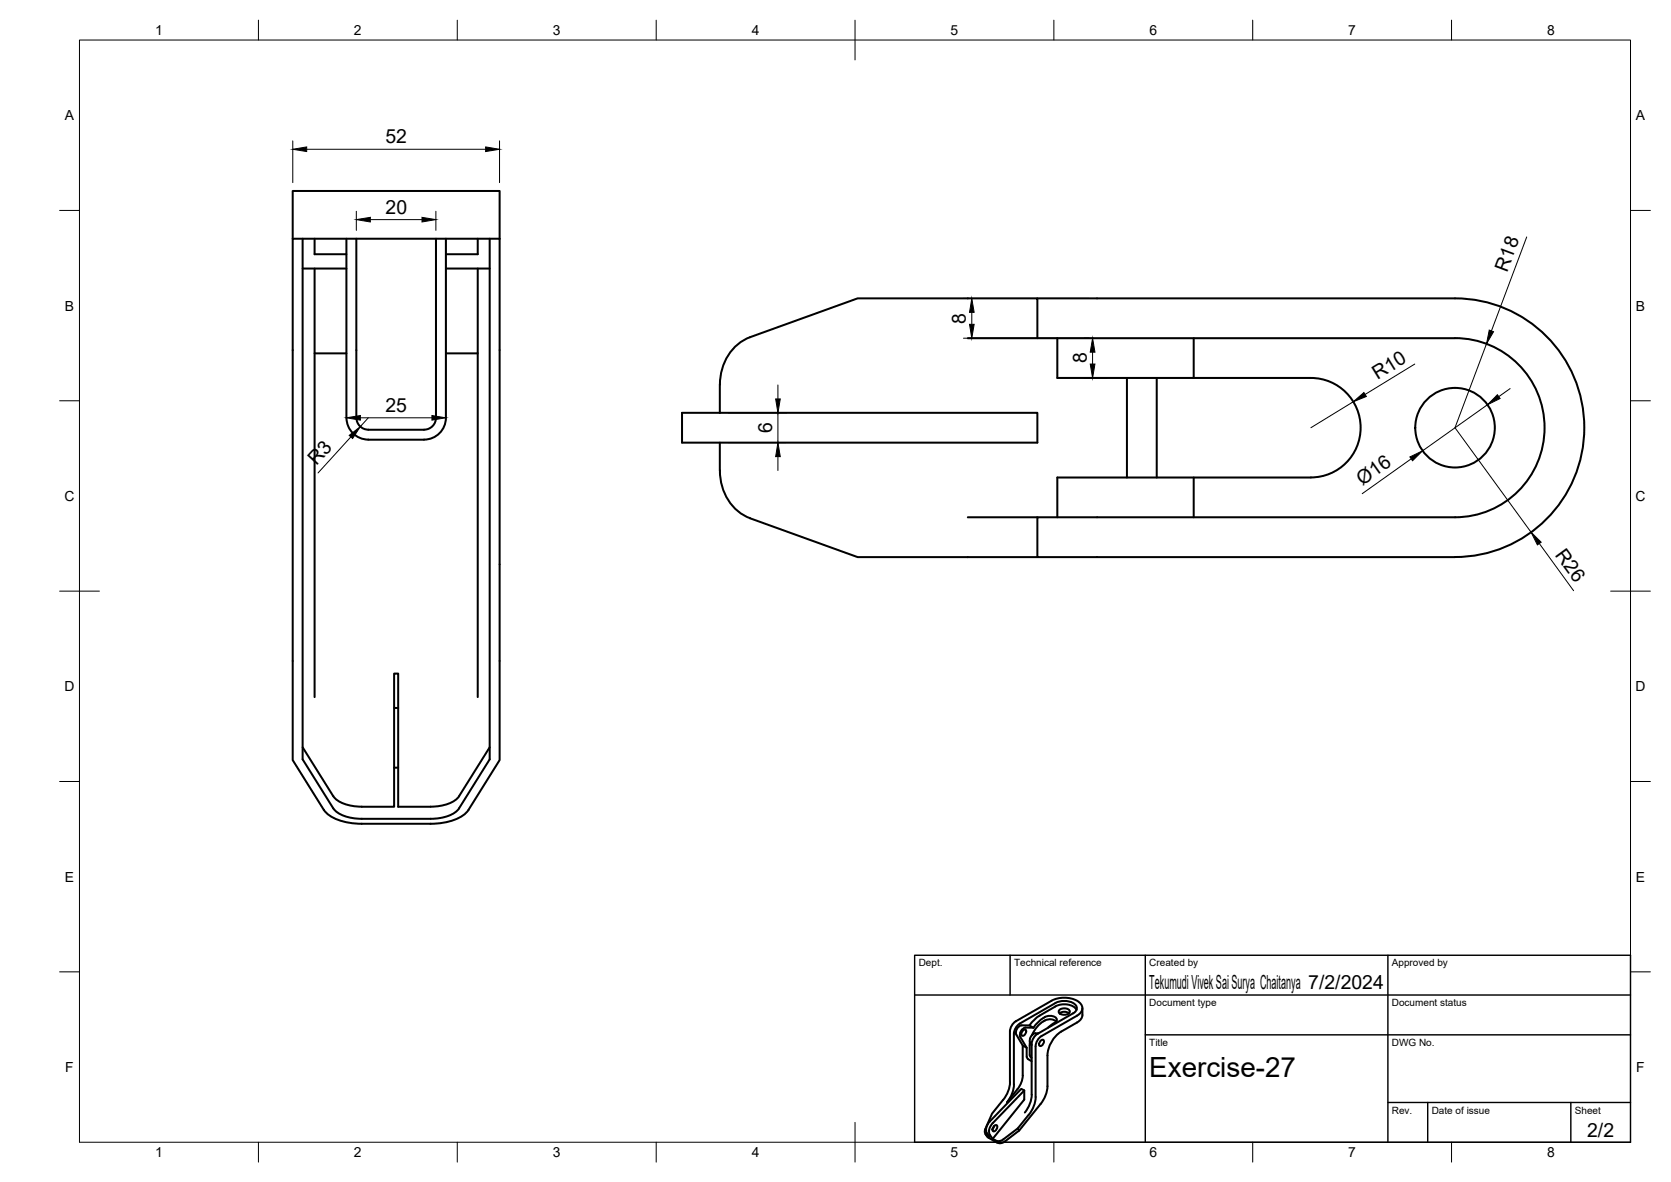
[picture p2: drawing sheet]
<svg xmlns="http://www.w3.org/2000/svg" width="420mm" height="297mm" viewBox="0 0 420 297" stroke-linecap="round" stroke-linejoin="round" font-family="sans-serif">
<!-- layer: Visible -->
<g fill="none" stroke="#000" stroke-width=".51">
<path d="M73.6 60v-12h52v12M76.1 60v130.8l7.7 12.3M79.1 60v3.9h8M87.1 60v45a5.5 5.5 0 0 0 5.5 5.5M89.6 60v45M109.6 60v45a2.99 2.99 0 0 1-3 3h-14a3 3 0 0 1-3-3M112.1 60v45a5.5 5.5 0 0 1-5.5 5.5M120.1 60v3.9h-8M123.1 60v130.8l-7.7 12.3M125.6 60h-52v131l7.8 12.5a9.9 9.9 0 0 0 7 3.4l2.6 .1h17.3M125.6 60v131l-7.8 12.5a9.9 9.9 0 0 1-7 3.4l-2.5 .1M76.1 67.5h11"/>
<path d="M79.1 67.5v107.7M112.1 67.5h11M120.1 67.5v107.7M260.8 75h105.1a32.5 32.5 0 0 1 32.5 32.5 32.5 32.5 0 0 1-32.6 32.5h-105v-10h105.1a22.5 22.5 0 0 0 22.5-22.5 22.5 22.5 0 0 0-22.6-22.5h-122.4M79.1 88.8h8M112.1 88.8h8M181 96.7v7M188.6 84.7l27-9.7h45.2v10M188.6 84.7a12.4 12.4 0 0 0-7.6 12M265.9 85v10h63.7M283.4 95v25M290.9 95v25"/>
<path d="M300.1 85v10M329.6 95a12.5 12.5 0 0 1 12.5 12.5 12.5 12.5 0 0 1-12.5 12.5M92.6 110.5h14M171.5 103.7h89.3v7.5h-89.3zM181 111.2v7.1M181 118.3a12.5 12.5 0 0 0 7.6 11.9M188.6 130.2l27 9.8h45.2M243.4 130h17.4M300.1 120v10M329.6 120h-63.7v10M99.1 177.9h1M76.1 187.8l7.7 12.3a8.5 8.5 0 0 0 7.2 2.6h8.1v-33.4h1v33.4h8.2"/>
<path d="M99.1 192.9h1M123.1 187.8l-7.7 12.3a8.5 8.5 0 0 1-7.1 2.6M83.8 203.1a8.5 8.5 0 0 0 7.2 2.7h17.3M115.4 203.1a8.5 8.5 0 0 1-7.1 2.7M257.2 259l.7-.2a1.02 1.02 0 0 1-.9 1.5l-.2-.4zM261.1 259.7a1.8 1.8 0 0 0-2.1 2.3M264.9 257.2l-1.5 1.1M265.2 257a.75 .75 0 0 0 .5-.7 .75 .75 0 0 0-.5-.7 4 4 0 0 0-4.6 1.7l-.8 1M265.2 257l-.3 .2M265.4 252.1a4.5 4.5 0 0 1 5.2 .7 1.32 1.32 0 0 1-.8 1.9l-8.9 5.1-1.1 1.1-.4 1.5v12.7M265.4 252.9a4.2 4.2 0 0 1 5.3 .9M265.4 252.1l-9 5.1-1 1.1-.5 1.5v13.4l-.5 1.9-1.2 1.9 2.6-3.2 1-1.8 .4-1.8v-7.5l.9 .6"/>
<path d="M265.4 252.9l-4.5 2.6-1.3 1.2-.8 1M265.6 256.7a2.99 2.99 0 0 0-4.2 .7l-1.3 1.5-.6 1.3M266.3 253.8a1.83 1.83 0 0 1 2.7 .3 1.57 1.57 0 0 1-2.7 .5l-.1-.5zM266.4 254.6a2.05 2.05 0 0 1 2.4 0M270.8 256.9l-3.9 2.3a7.7 7.7 0 0 0-3.5 6.1v7.7M272.2 253.4a3 3 0 0 1-.9 3.2l-.5 .3M252.2 276.4l-2.8 3.5-1.7 3.8a1.46 1.46 0 0 0 1.2 2.1 2.34 2.34 0 0 1-.9-2.5l.9-1.5M257.2 262.7l-1.7-2.7a1.87 1.87 0 0 1 1.4-2.3h1.9l1 .6-1.9-.1a1.89 1.89 0 0 0-1.4 2.3l1.6 2.8 .1 2.5 1.2 .9M257.5 274.1l-7.9 8.1a2.81 2.81 0 0 0-.7 2.9 2.23 2.23 0 0 0 3 1.5 22.6 22.6 0 0 0 7.9-8.3l.5-1.3 .1-1.3M257.5 274.1l-.7-.5-7.9 8.2M257.5 274.1v2.2l-7.9 9.9M258.9 265.1l.5 .7"/>
<path d="M259 261.9l-.1 3.2M259 262l.4 .6M259.4 275.1l-.1 1.3-.5 1.3-1.1 1.9M260.4 275.7v-12.8l.4-1.4 1.1-1.1 8.9-5.2a1.97 1.97 0 0 0 1.4-1.8 1.97 1.97 0 0 0-1.4-1.9 7.1 7.1 0 0 0-6.4 0l-9 5.1-1 1.1-.5 1.5v13.4l-.5 2-1.2 1.8M261.7 261.6l.6-.3a1.02 1.02 0 0 1-.9 1.5l-.1-.4zM263.4 273l-.2 1.2-.4 1.4-1.2 1.8-5.3 6.7-4.1 3a1.68 1.68 0 0 1-1.5 0l-2.2-1.2-.7-.9M249.9 283l.7-.2a1.02 1.02 0 0 1-.9 1.5l-.2-.4zM250 282.9l-.4 .8M255.9 283.6l.4 .5"/>
<circle cx="365.9" cy="107.5" r="10"/>
</g>
<!-- layer: BORDER -->
<g fill="none" stroke="#000" stroke-width=".25">
<path d="M20 10.1h390v276.9h-390zM65 5.1v5M115 5.1v5M165 5.1v5M215 5.1v10M265 5.1v5M315 5.1v5M365 5.1v5M15 52.9h5M410 52.9h5M15 100.7h5M410 100.7h5"/>
<path d="M15 148.6h10M405 148.6h10M15 196.4h5M410 196.4h5M15 244.2h5M410 244.2h5M65 287v5M115 287v5M165 287v5M215 282.1v9.9M265 287v5M315 287v5"/>
<path d="M365 287v5"/>
</g>
<!-- layer: TITLEBLOCK -->
<path d="M230 240.1h180v46.9h-180zM230 250h180M254 240.1v9.9M288 240.1v46.9M349 240.1v46.9M288 260.1h122M349 277.1h61M359 277.1v9.9M395 277.1v9.9" fill="none" stroke="#000" stroke-width=".36"/>
<!-- layer: FD_Dimensions -->
<g fill="none" stroke="#000" stroke-width=".25">
<path d="M73.6 35.4v10.5M77.1 37.5h45M125.6 35.4v10.5M89.6 53.1v4.8M93.1 55.2h13M109.6 53.1v4.8M383.9 59.5l-8.9 23.6M242.3 75h31.4M244.3 78.5v3M195.6 96.7v3.6M242.3 85h32.9M272.6 95h5.7"/>
<path d="M274.7 88.5v3M355.7 91.5l-12.5 7.6M373.8 86.4l-8 21.1 19.2 26.3M379.7 97.6l-2.8 2.1M88.2 109.8l-8.2 9.1M90.6 105h18M92.6 105l-2 2.2M183.1 103.7h14.6M183.1 111.2h14.6M195.6 103.7v7.5M195.6 114.8v3.4M340.3 101l-10.7 6.5"/>
<path d="M354.8 115.3l-12.3 8.8M374 101.7l-16.3 11.6M387.1 136.6l8.6 11.8"/>
</g>
<g fill="#000" stroke="#000" stroke-width=".25">
<path d="M73.6 37.5l3.5-.6v1.2zM122.1 36.9l3.5 .6-3.5 .6zM89.6 55.2l3.5-.6v1.2zM106.1 54.6l3.5 .6-3.5 .6zM244.3 75l.6 3.5h-1.1zM243.8 81.5h1.1l-.6 3.5zM274.1 91.5h1.2l-.6 3.5zM274.7 85l.6 3.5h-1.2zM340.3 101l2.6-2.4 .7 1zM374.5 83l1 .4-1.7 3zM376.5 99.2l.7 .9-3.2 1.6zM87.8 109.4l2.8-2.2-1.9 3z"/>
<path d="M87.1 105l3.5-.6v1.2zM108.6 104.4l3.5 .6-3.5 .6zM195 100.3h1.2l-.6 3.4zM195.6 111.2l.6 3.6h-1.2zM354.5 114.8l3.2-1.5-2.5 2.5zM385 133.8l2.5 2.5-.9 .6z"/>
</g>
<text font-size="7" x="289" y="270.6">Exercise-27</text>
<g font-size="4.9">
<text x="96.9" y="36.1">52</text>
<text x="96.9" y="53.7">20</text>
<text x="378.9" y="68.5" transform="rotate(-69 378.9 68.5)">R18</text>
<text x="242.9" y="81.4" transform="rotate(-90 242.9 81.4)">8</text>
<text x="273.3" y="91.3" transform="rotate(-90 273.3 91.3)">8</text>
<text x="346.3" y="95.5" transform="rotate(-32 346.3 95.5)">R10</text>
<text x="96.9" y="103.5">25</text>
<text x="194.1" y="108.8" transform="rotate(-90 194.1 108.8)">6</text>
<text x="79.6" y="117.1" transform="rotate(-48 79.6 117.1)">R3</text>
<text x="342.6" y="122.1" transform="rotate(-35 342.6 122.1)">Ø16</text>
<text x="390.9" y="139.4" transform="rotate(54 390.9 139.4)">R26</text>
<text x="289" y="248.5">Tekumudi Vivek Sai Surya Chaitanya 7/2/2024</text>
<text x="399.1" y="285.7">2/2</text>
</g>
<g font-size="3.5">
<text x="39" y="8.8">1</text>
<text x="89" y="8.8">2</text>
<text x="139" y="8.8">3</text>
<text x="189" y="8.8">4</text>
<text x="239" y="8.8">5</text>
<text x="289" y="8.8">6</text>
<text x="339" y="8.8">7</text>
<text x="389" y="8.8">8</text>
<text x="16.3" y="30.2">A</text>
<text x="411.3" y="30.2">A</text>
<text x="16.3" y="78">B</text>
<text x="411.3" y="78">B</text>
<text x="16.2" y="125.9">C</text>
<text x="411.2" y="125.9">C</text>
<text x="16.2" y="173.7">D</text>
<text x="411.2" y="173.7">D</text>
<text x="16.3" y="221.6">E</text>
<text x="411.3" y="221.6">E</text>
<text x="16.4" y="269.4">F</text>
<text x="411.4" y="269.4">F</text>
<text x="39" y="290.8">1</text>
<text x="89" y="290.8">2</text>
<text x="139" y="290.8">3</text>
<text x="189" y="290.8">4</text>
<text x="239" y="290.8">5</text>
<text x="289" y="290.8">6</text>
<text x="339" y="290.8">7</text>
<text x="389" y="290.8">8</text>
</g>
<g font-size="2.5">
<text x="231" y="242.9">Dept.</text>
<text x="255" y="242.9">Technical reference</text>
<text x="289" y="242.9">Created by</text>
<text x="350" y="242.9">Approved by</text>
<text x="289" y="252.8">Document type</text>
<text x="350" y="252.8">Document status</text>
<text x="289" y="262.9">Title</text>
<text x="350" y="262.9">DWG No.</text>
<text x="350" y="279.9">Rev.</text>
<text x="360" y="279.9">Date of issue</text>
<text x="396" y="279.9">Sheet</text>
</g>
</svg>
